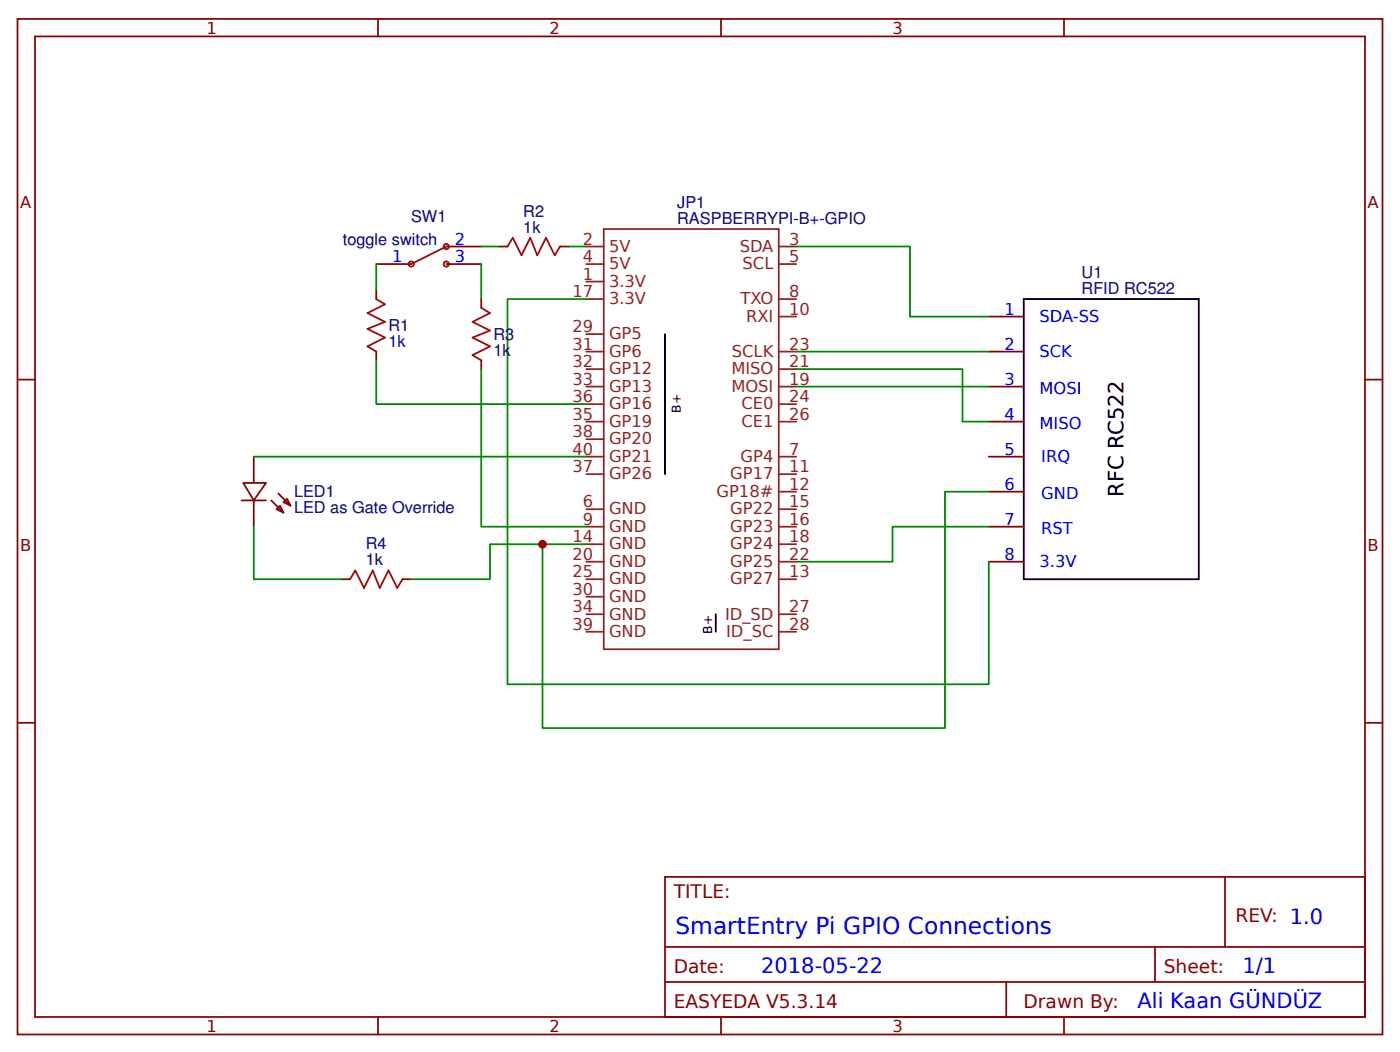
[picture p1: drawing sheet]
<svg xmlns="http://www.w3.org/2000/svg" width="212mm" height="159mm" viewBox="0 0 212 159" stroke-linecap="round" stroke-linejoin="round" font-family="sans-serif">
<g fill="none" stroke="#800" stroke-width=".26">
<path d="M2.6 2.9h206.4v153.4h-206.4zM5.3 5.5h201.1v148.2h-201.1zM57.1 2.9v2.6M109 2.9v2.6M160.9 2.9v2.6M56.9 39.9h5.3M67.5 39.9h5.3M67.5 37.3h5.3M75.4 37.3h1.3M84.7 37.3h1.3M2.6 57.4h2.7M56.9 43.9v1.3"/>
<path d="M56.9 53.1v1.4M72.8 45.2v1.3M72.8 54.5v1.3M149.5 47.8h5.3M149.5 53.1h5.3M149.5 58.4h5.3M206.4 57.4h2.6M36.5 75.6h3.7M36.8 73h3.4l-1.8 2.6zM38.4 69v4M38.4 75.6v4M41 75.6l1.9 1.9"/>
<path d="M41.8 76.9l.5-.5 .6 1.1zM42.1 74.6l1.8 1.8M42.9 75.9l.5-.5 .5 1zM149.5 63.7h5.3M149.5 69h5.3M149.5 74.3h5.3M149.5 79.6h5.3M51.6 87.5h1.3M60.9 87.5h1.3M149.5 84.9h5.3M2.6 109.2h2.7M206.4 109.2h2.6"/>
<path d="M100.5 132.5h105.9v21.2h-105.9zM185.2 132.5v10.6M57.1 153.7v2.6M100.5 143.1h105.9M100.5 148.4h105.9M109 153.7v2.6M152.1 148.4v5.3M160.9 153.7v2.6M174.6 143.1v5.3"/>
</g>
<g fill="none" stroke="#8d2323" stroke-width=".26">
<path d="M88.6 37.3h2.7M88.6 39.9h2.7M91.3 34.6h26.4v63.5h-26.4zM117.7 37.3h2.7M117.7 39.9h2.7M88.6 42.5h2.7M88.6 45.2h2.7M88.6 58.4h2.7M88.6 55.8h2.7M88.6 53.1h2.7M88.6 50.5h2.7M117.7 45.2h2.7"/>
<path d="M117.7 58.4h2.7M117.7 55.8h2.7M117.7 53.1h2.7M117.7 47.8h2.7M88.6 69h2.7M88.6 79.6h2.7M88.6 71.6h2.7M88.6 76.9h2.7M88.6 63.7h2.7M88.6 61.1h2.7M88.6 66.4h2.7M117.7 69h2.7"/>
<path d="M117.7 79.6h2.7M117.7 71.6h2.7M117.7 76.9h2.7M117.7 63.7h2.7M117.7 61.1h2.7M117.7 74.3h2.7M88.6 87.5h2.7M88.6 84.9h2.7M88.6 82.2h2.7M88.6 90.2h2.7M88.6 92.8h2.7M88.6 95.5h2.7"/>
<path d="M117.7 87.5h2.7M117.7 84.9h2.7M117.7 82.2h2.7M117.7 92.8h2.7M117.7 95.5h2.7"/>
</g>
<path d="M100.5 50.5v21.1M154.8 45.2h26.4v42.3h-26.4zM108.2 92.8v2.7" fill="none" stroke="#000" stroke-width=".26"/>
<g fill="none" stroke="#900" stroke-width=".26">
<path d="M67.5 37.3l-5.3 2.6"/>
<circle cx="62.2" cy="39.9" r=".4"/>
<circle cx="67.5" cy="37.3" r=".4"/>
<circle cx="67.5" cy="39.9" r=".4"/>
</g>
<g fill="none" stroke="#080" stroke-width=".26">
<path d="M56.9 39.9v4M72.8 37.3h2.6M72.8 39.9v5.3M86 37.3h2.6M120.4 37.3h17.2v10.5h11.9M56.9 54.5v6.6h31.7M72.8 55.8v23.8h15.8M88.6 45.2h-11.9v58.2h72.8v-18.5M120.4 55.8h25.1v7.9h4M120.4 53.1h29.1M120.4 58.4h29.1M38.4 79.6v7.9h13.2"/>
<path d="M38.4 69h50.2M149.5 74.3h-6.6v35.7h-60.9v-27.8h6.6M149.5 79.6h-14.6v5.3h-14.5M82 82.2h-7.9v5.3h-11.9"/>
</g>
<path d="M76.7 37.3l.8-1.4 1.3 2.7 1.4-2.7 1 2.7 1.3-2.7 1.4 2.7 .8-1.3M56.9 45.2l1.3 .8-2.6 1.3 2.6 1.3-2.6 1.1 2.6 1.3-2.6 1.3 1.3 .8M72.8 46.5l1.3 .8-2.7 1.3 2.7 1.4-2.7 1 2.7 1.3-2.7 1.4 1.4 .8M52.9 87.5l.8-1.3 1.3 2.6 1.4-2.6 1 2.6 1.3-2.6 1.4 2.6 .8-1.3" fill="none" stroke="#a00000" stroke-width=".26"/>
<circle cx="82" cy="82.2" r=".66" fill="#c00"/>
<text font-size="3.5" fill="#00f" x="102.1" y="141.1">SmartEntry Pi GPIO Connections</text>
<text font-size="3.2" x="169.9" y="75" transform="rotate(-90 169.9 75)">RFC RC522</text>
<g font-size="3.2" fill="#00f">
<text x="115.1" y="147.1">2018-05-22</text>
<text x="187.9" y="147.1">1/1</text>
<text x="172" y="152.3">Ali Kaan GÜNDÜZ</text>
</g>
<g font-size="2.8" fill="#800">
<text x="101.9" y="135.7">TITLE:</text>
<text x="186.8" y="139.4">REV: 1.0</text>
<text x="101.9" y="147.1">Date:</text>
<text x="175.9" y="147.1">Sheet:</text>
<text x="101.9" y="152.3">EASYEDA V5.3.14</text>
<text x="154.8" y="152.3">Drawn By:</text>
</g>
<g font-size="2.5" fill="#800">
<text x="31.2" y="5.1">1</text>
<text x="83.1" y="5.1">2</text>
<text x="134.9" y="5.1">3</text>
<text x="3" y="31.4">A</text>
<text x="206.8" y="31.4">A</text>
<text x="3" y="83.3">B</text>
<text x="206.8" y="83.3">B</text>
<text x="31.2" y="155.9">1</text>
<text x="83.1" y="155.9">2</text>
<text x="134.9" y="155.9">3</text>
</g>
<g font-size="2.5" fill="#000080">
<text x="62.2" y="33.5">SW1</text>
<text x="79.1" y="35.1">1k</text>
<text x="79.1" y="32.8">R2</text>
<text x="102.4" y="33.8">RASPBERRYPI-B+-GPIO</text>
<text x="102.4" y="31.4">JP1</text>
<text x="51.8" y="37">toggle switch</text>
<text x="163.5" y="44.4">RFID RC522</text>
<text x="163.5" y="42">U1</text>
<text x="58.7" y="52.4">1k</text>
<text x="58.7" y="50">R1</text>
<text x="74.6" y="53.7">1k</text>
<text x="74.6" y="51.3">R3</text>
<text x="44.4" y="77.5">LED as Gate Override</text>
<text x="44.4" y="75.2">LED1</text>
<text x="55.3" y="83">R4</text>
<text x="55.3" y="85.4">1k</text>
</g>
<g font-size="2.5" fill="#00f">
<text x="59.3" y="39.6">1</text>
<text x="68.8" y="37">2</text>
<text x="68.8" y="39.6">3</text>
<text x="151.9" y="47.6">1</text>
<text x="151.9" y="52.9">2</text>
<text x="157.2" y="48.6">SDA-SS</text>
<text x="157.2" y="53.9">SCK</text>
<text x="151.9" y="58.2">3</text>
<text x="157.2" y="59.5">MOSI</text>
<text x="151.9" y="63.4">4</text>
<text x="157.2" y="64.8">MISO</text>
<text x="151.9" y="68.7">5</text>
<text x="157.4" y="69.8">IRQ</text>
<text x="151.9" y="74">6</text>
<text x="157.4" y="75.4">GND</text>
<text x="151.9" y="79.3">7</text>
<text x="157.4" y="80.6">RST</text>
<text x="151.9" y="84.6">8</text>
<text x="157.2" y="85.7">3.3V</text>
</g>
<g font-size="2.5" fill="#8d2323">
<text x="88.1" y="39.6">4</text>
<text x="88.1" y="37">2</text>
<text x="92.1" y="40.7">5V</text>
<text x="92.1" y="38">5V</text>
<text x="111.8" y="38">SDA</text>
<text x="112.3" y="40.7">SCL</text>
<text x="119.3" y="37">3</text>
<text x="119.3" y="39.6">5</text>
<text x="86.5" y="44.9">17</text>
<text x="88.1" y="42.3">1</text>
<text x="92.1" y="43.3">3.3V</text>
<text x="92.1" y="46">3.3V</text>
<text x="112" y="46">TXO</text>
<text x="119.3" y="47.6">10</text>
<text x="119.3" y="44.9">8</text>
<text x="86.5" y="50.2">29</text>
<text x="86.5" y="52.9">31</text>
<text x="92.1" y="51.3">GP5</text>
<text x="92.1" y="53.9">GP6</text>
<text x="110.7" y="53.9">SCLK</text>
<text x="112.8" y="48.6">RXI</text>
<text x="119.3" y="52.9">23</text>
<text x="86.5" y="55.5">32</text>
<text x="86.5" y="58.2">33</text>
<text x="92.1" y="56.6">GP12</text>
<text x="92.1" y="59.2">GP13</text>
<text x="110.6" y="59.2">MOSI</text>
<text x="110.6" y="56.6">MISO</text>
<text x="119.3" y="58.2">19</text>
<text x="119.3" y="55.5">21</text>
<text x="86.5" y="63.4">35</text>
<text x="86.5" y="60.8">36</text>
<text x="92.1" y="64.5">GP19</text>
<text x="92.1" y="61.9">GP16</text>
<text x="112.1" y="64.5">CE1</text>
<text x="112.1" y="61.9">CE0</text>
<text x="119.3" y="63.4">26</text>
<text x="119.3" y="60.8">24</text>
<text x="86.5" y="71.4">37</text>
<text x="86.5" y="66.1">38</text>
<text x="86.5" y="68.7">40</text>
<text x="92.1" y="67.2">GP20</text>
<text x="92.1" y="69.8">GP21</text>
<text x="112" y="69.8">GP4</text>
<text x="119.3" y="68.7">7</text>
<text x="119.3" y="71.4">11</text>
<text x="88.1" y="76.7">6</text>
<text x="92.1" y="77.7">GND</text>
<text x="92.1" y="72.4">GP26</text>
<text x="108.3" y="75.1">GP18#</text>
<text x="110.4" y="72.4">GP17</text>
<text x="110.4" y="77.7">GP22</text>
<text x="119.3" y="76.7">15</text>
<text x="119.3" y="74">12</text>
<text x="86.5" y="82">14</text>
<text x="88.1" y="79.3">9</text>
<text x="92.1" y="80.4">GND</text>
<text x="92.1" y="83">GND</text>
<text x="110.4" y="83">GP24</text>
<text x="110.4" y="80.4">GP23</text>
<text x="119.3" y="82">18</text>
<text x="119.3" y="79.3">16</text>
<text x="86.5" y="87.3">25</text>
<text x="86.5" y="84.6">20</text>
<text x="86.5" y="89.9">30</text>
<text x="92.1" y="88.3">GND</text>
<text x="92.1" y="85.7">GND</text>
<text x="110.4" y="88.3">GP27</text>
<text x="110.4" y="85.7">GP25</text>
<text x="119.3" y="87.3">13</text>
<text x="119.3" y="84.6">22</text>
<text x="86.5" y="92.6">34</text>
<text x="86.5" y="95.2">39</text>
<text x="92.1" y="91">GND</text>
<text x="92.1" y="93.6">GND</text>
<text x="109.6" y="93.6">ID_SD</text>
<text x="119.3" y="92.6">27</text>
<text x="119.3" y="95.2">28</text>
<text x="92.1" y="96.3">GND</text>
<text x="109.8" y="96.3">ID_SC</text>
</g>
<g font-size="1.9">
<text x="102.9" y="62.4" transform="rotate(-90 102.9 62.4)">B+</text>
<text x="107.7" y="95.7" transform="rotate(-90 107.7 95.7)">B+</text>
</g>
</svg>
